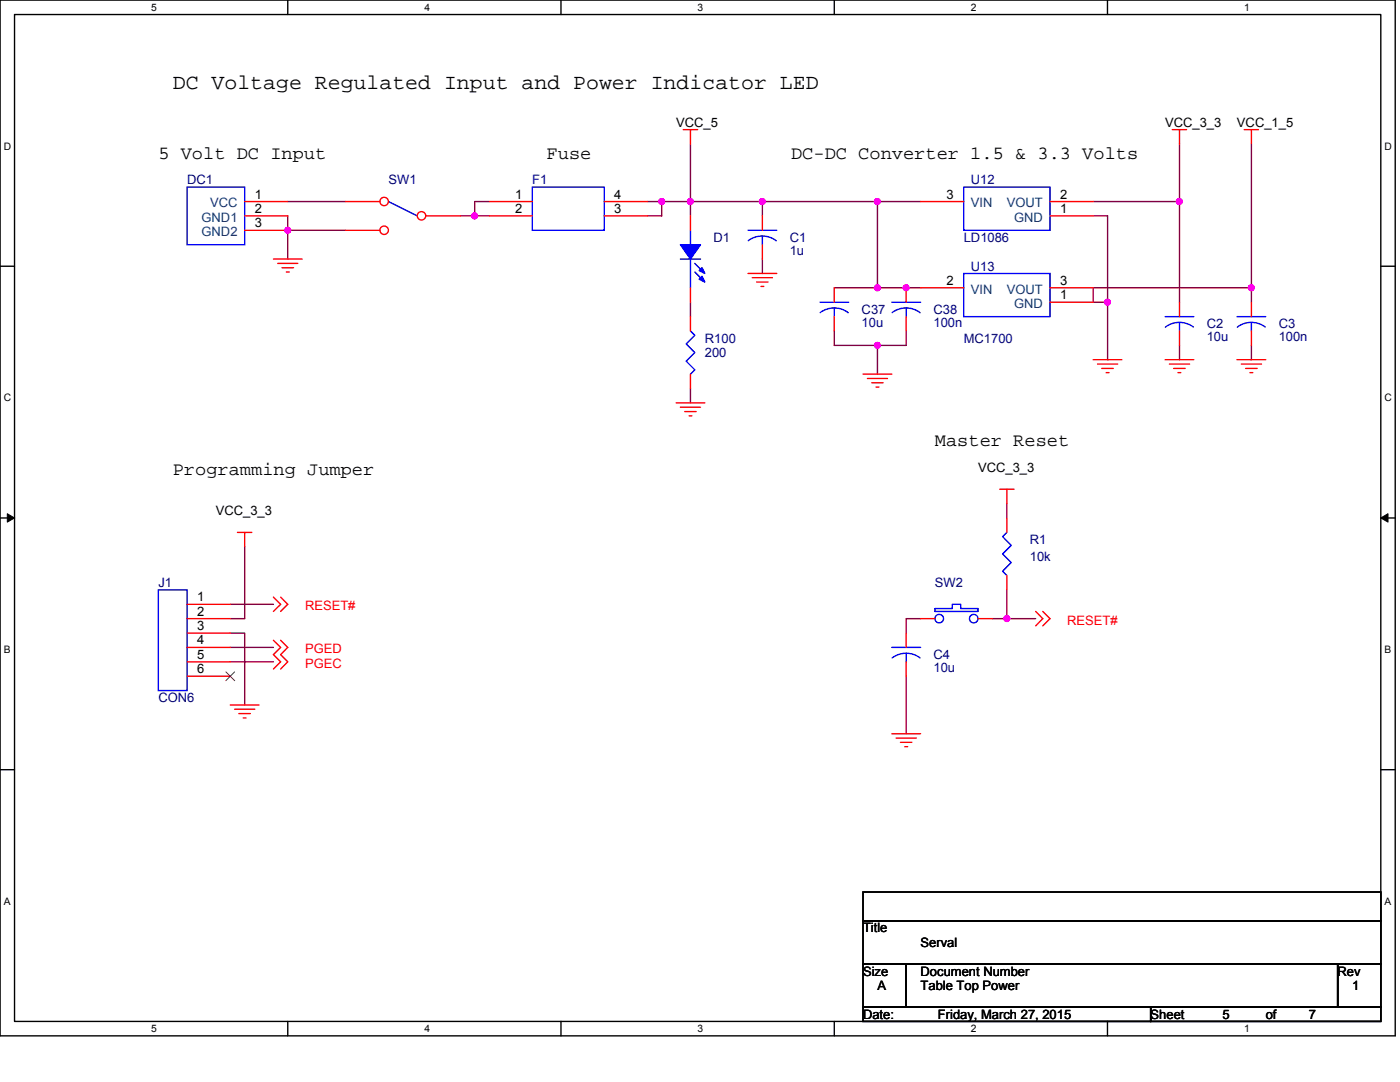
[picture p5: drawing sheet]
<svg xmlns="http://www.w3.org/2000/svg" width="279mm" height="216mm" viewBox="0 0 279 216" stroke-linecap="round" stroke-linejoin="round" font-family="sans-serif">
<path d="M0 0h278.4v206.7h-278.4zM2.9 2.9h272.7v200.9h-272.7z" fill="none" stroke="#000" stroke-width=".28"/>
<g fill="#fff">
<path d="M30.2 .3h1.1v2.3h-1.1z"/>
<path d="M30.2 204.1h1.1v2.3h-1.1z"/>
</g>
<path d="M57.4 0v2.9M57.4 203.8v2.9" fill="none" stroke="#000" stroke-width=".28"/>
<g fill="#fff">
<path d="M84.7 .3h1.1v2.3h-1.1z"/>
<path d="M84.7 204.1h1.1v2.3h-1.1z"/>
</g>
<path d="M112 0v2.9M112 203.8v2.9" fill="none" stroke="#000" stroke-width=".28"/>
<g fill="#fff">
<path d="M139.2 .3h1.2v2.3h-1.2z"/>
<path d="M139.2 204.1h1.2v2.3h-1.2z"/>
</g>
<path d="M166.5 0v2.9M166.5 203.8v2.9" fill="none" stroke="#000" stroke-width=".28"/>
<g fill="#fff">
<path d="M193.8 .3h1.1v2.3h-1.1z"/>
<path d="M193.8 204.1h1.1v2.3h-1.1z"/>
</g>
<path d="M221 0v2.9M221 203.8v2.9" fill="none" stroke="#000" stroke-width=".28"/>
<g fill="#fff">
<path d="M248.3 .3h1.1v2.3h-1.1z"/>
<path d="M248.3 204.1h1.1v2.3h-1.1z"/>
<path d="M.7 28h1.5v2.3h-1.5z"/>
<path d="M276.3 28h1.5v2.3h-1.5z"/>
<path d="M.7 78.2h1.5v2.3h-1.5z"/>
<path d="M276.3 78.2h1.5v2.3h-1.5z"/>
</g>
<path d="M0 53.1h2.9M275.6 53.1h2.8" fill="none" stroke="#000" stroke-width=".28"/>
<g fill="#fff">
<path d="M.7 128.5h1.4v2.2h-1.4z"/>
<path d="M276.3 128.5h1.4v2.2h-1.4z"/>
</g>
<path d="M0 103.4h2.9M275.6 103.4h2.8" fill="none" stroke="#000" stroke-width=".28"/>
<path d="M1.5 102.5l1.4 .9-1.4 .8zM275.6 103.4l1.4-.9v1.7z" fill="#000" stroke="#000" stroke-width=".2"/>
<g fill="#fff">
<path d="M.7 178.7h1.4v2.3h-1.4z"/>
<path d="M276.3 178.7h1.4v2.3h-1.4z"/>
</g>
<path d="M0 153.6h2.9M275.6 153.6h2.8M172.2 178h103.4v5.7h-103.4zM172.2 183.7h103.4v8.6h-103.4zM172.2 192.3h8.6v8.6h-8.6zM180.8 192.3h86.2v8.6h-86.2zM267 192.3h8.6v8.6h-8.6zM172.2 200.9h57.4v2.9h-57.4zM229.6 200.9h46v2.9h-46z" fill="none" stroke="#000" stroke-width=".28"/>
<g fill="none" stroke="#800040" stroke-width=".28">
<path d="M137.8 28.7v11.5h14.3M235.4 28.7v11.5M249.7 28.7v28.7M57.4 43.1v2.9M57.4 40.2h11.5M57.4 46h11.5M57.4 46v5.7M91.9 43.1h2.8M94.7 43.1h2.9M97.6 40.2h-2.9v2.9M129.2 40.2h2.9M132.1 40.2v2.9h-2.9"/>
<path d="M132.1 40.2h5.7v2.9M152.1 40.2v2.9M152.1 40.2h23M152.1 51.7v2.9M175.1 40.2h8.6M175.1 57.4h8.6M175.1 40.2v17.2h-8.6M218.2 40.2h17.2M218.2 43.1h2.8v17.2M235.4 40.2v20.1M137.8 60.3v2.9M137.8 77.5v2.9"/>
<path d="M166.5 66v2.9h8.6M175.1 68.9v5.8M180.8 66v2.9h-5.7M221 60.3v11.5M235.4 68.9v2.9M249.7 68.9v2.9M249.7 60.3v-2.9h-31.5v2.9h2.8M48.8 109.1v14.3h-2.8M200.9 100.5v2.9M200.9 117.7v5.7M46 129.2h8.6M46 132.1h8.6"/>
<path d="M46 120.6h8.6M46 126.3h2.8v14.4M180.8 134.9v11.5M183.7 123.4h-2.9v2.9M198.1 123.4h2.8M200.9 123.4h5.8"/>
</g>
<g fill="#f0f" stroke="#f0f" stroke-width=".28">
<circle cx="57.4" cy="45.9" r=".57"/>
<circle cx="132" cy="40.2" r=".57"/>
<circle cx="235.4" cy="40.2" r=".57"/>
<circle cx="94.7" cy="43.1" r=".57"/>
<circle cx="152.1" cy="40.2" r=".57"/>
<circle cx="137.8" cy="40.2" r=".57"/>
<circle cx="249.7" cy="57.4" r=".57"/>
<circle cx="200.9" cy="123.4" r=".57"/>
<circle cx="221" cy="60.3" r=".57"/>
<circle cx="175.1" cy="57.4" r=".57"/>
<circle cx="175.1" cy="40.2" r=".57"/>
<circle cx="180.8" cy="57.4" r=".57"/>
<circle cx="175.1" cy="68.9" r=".57"/>
</g>
<g fill="none" stroke="#f00" stroke-width=".28">
<path d="M136.4 25.9h2.8M137.8 25.9v2.8M234 25.9h2.8M235.4 25.9v2.8M248.3 25.9h2.9M249.7 25.9v2.8M48.8 40.2h8.6M48.8 43.1h8.6M48.8 46h8.6M54.6 51.7h5.7M55.4 52.6h4M56.3 53.4h2.3"/>
<path d="M57.1 54.3h.6M97.6 40.2h8.6M97.6 43.1h8.6M120.6 43.1h8.6M120.6 40.2h8.6M137.8 43.1v2.9M137.8 57.4v2.9M149.3 54.6h5.7M150.1 55.4h4.1M151 56.3h2.3M151.9 57.2h.5M152.1 43.1v2.9"/>
<path d="M152.1 48.8v2.9M183.7 57.4h8.6M209.5 57.4h8.7M137.8 63.2v2.8M137.8 74.7v2.8M172.2 74.7h5.8M173.1 75.5h4M174 76.4h2.3M174.8 77.2h.6M209.5 60.3h8.7M218.2 71.8h5.7M219 72.6h4.1"/>
<path d="M219.9 73.5h2.3M220.7 74.4h.6M232.5 71.8h5.8M233.4 72.6h4M234.2 73.5h2.3M235.1 74.4h.6M235.4 60.3v2.9M235.4 66v2.9M246.9 71.8h5.7M247.7 72.6h4.1M248.6 73.5h2.3M249.4 74.4h.6"/>
<path d="M249.7 60.3v2.9M249.7 66v2.9M134.9 80.4h5.8M135.8 81.3h4M136.7 82.1h2.2M137.5 83h.6M199.5 97.6h2.9M200.9 97.6v2.9M47.4 106.2h2.8M48.8 106.2v2.9M54.6 119.1l1.4 1.5-1.4 1.4M56 119.1l1.4 1.5-1.4 1.4"/>
<path d="M200.9 114.8v2.9M200.9 103.4v2.8M37.3 120.6h8.7M37.3 123.4h8.7M37.3 126.3h8.7M37.3 129.2h8.7M37.3 132.1h8.7M37.3 134.9h8.7M54.6 127.8l1.4 1.4-1.4 1.4 1.4 1.5-1.4 1.4M56 127.8l1.4 1.4-1.4 1.4 1.4 1.5-1.4 1.4M180.8 126.3v2.9M180.8 132.1v2.8"/>
<path d="M206.7 122l1.4 1.4-1.4 1.5M208.1 122l1.4 1.4-1.4 1.5M46 140.7h5.7M46.8 141.5h4M47.7 142.4h2.3M48.5 143.3h.6M178 146.4h5.7M178.8 147.3h4.1M179.7 148.1h2.3M180.6 149h.5"/>
</g>
<g fill="none" stroke="#00f" stroke-width=".28">
<path d="M37.3 37.3h11.5v11.5h-11.5zM106.2 37.3h14.4v8.7h-14.4zM77.5 40.2l5.8 2.9M135.8 51.7h4M137.8 46v2.8M137.8 51.7v5.7M138.7 52.6l1.7 1.7M138.7 54.3l1.7 1.7M149.3 46h5.7M149.3 48a4.6 4.6 0 0 1 5.6 0M152.1 47.1v1.7M192.3 54.6h17.2v8.6h-17.2z"/>
<path d="M137.8 66l.9 .9-1.8 1.7 1.8 1.8-1.8 1.7 1.8 1.7-.9 .9M232.5 63.2h5.8M235.4 64.3v1.7M238.2 65.3a4.6 4.6 0 0 0-5.6 0M246.9 63.2h5.7M249.7 64.3v1.7M252.5 65.3a4.6 4.6 0 0 0-5.6 0M31.6 117.7h5.7v20.1h-5.7zM200.9 106.2l-.8 .9 1.7 1.7-1.7 1.7 1.7 1.7-1.7 1.8 .8 .8M178 129.2h5.7M178.1 131.3a4.6 4.6 0 0 1 5.5 0M180.8 130.3v1.8"/>
</g>
<path d="M45.1 134.1l1.7 1.7M46.8 134.1l-1.7 1.7" fill="none" stroke="#804000" stroke-width=".2"/>
<g fill="#00f" stroke="#00f" stroke-width=".28">
<path d="M135.8 48.8h4l-2 2.9z" fill-rule="evenodd"/>
<path d="M139.5 55.7l.6-.6 .6 1.2z" fill-rule="evenodd"/>
<path d="M140.1 53.4l.6 1.2-1.2-.6z" fill-rule="evenodd"/>
</g>
<circle cx="84.1" cy="43.1" r=".84" fill="#fff" stroke="#f00" stroke-width=".28"/>
<path d="M85 43.1h6.9" fill="none" stroke="#f00" stroke-width=".28"/>
<circle cx="76.7" cy="40.2" r=".84" fill="#fff" stroke="#f00" stroke-width=".28"/>
<path d="M68.9 40.2h6.9" fill="none" stroke="#f00" stroke-width=".28"/>
<circle cx="76.7" cy="45.9" r=".84" fill="#fff" stroke="#f00" stroke-width=".28"/>
<path d="M68.9 46h6.9M166.5 57.4v2.9M180.8 57.4v2.9M183.7 40.2h8.6M209.5 43.1h8.7M209.5 40.2h8.7M166.5 63.2v2.8M180.8 63.2v2.8M183.7 123.4h2.9M195.2 123.4h2.9" fill="none" stroke="#f00" stroke-width=".28"/>
<g fill="none" stroke="#00f" stroke-width=".28">
<path d="M192.3 37.3h17.2v8.7h-17.2zM163.6 60.3h5.8M163.7 62.4a4.6 4.6 0 0 1 5.6 0M166.5 61.4v1.8M178 60.3h5.7M178 62.4a4.6 4.6 0 0 1 5.6 0M180.8 61.4v1.8M186.6 121.4h3.4v-.8h1.7v.8h3.5v.6h-8.6z"/>
<circle cx="187.4" cy="123.4" r=".85"/>
<circle cx="194.3" cy="123.4" r=".85"/>
</g>
<g fill="#f0f" stroke="#f0f" stroke-width=".28">
<circle cx="57.4" cy="45.9" r=".57"/>
<circle cx="132" cy="40.2" r=".57"/>
<circle cx="235.4" cy="40.2" r=".57"/>
<circle cx="94.7" cy="43.1" r=".57"/>
<circle cx="152.1" cy="40.2" r=".57"/>
<circle cx="137.8" cy="40.2" r=".57"/>
<circle cx="249.7" cy="57.4" r=".57"/>
<circle cx="200.9" cy="123.4" r=".57"/>
<circle cx="221" cy="60.3" r=".57"/>
<circle cx="175.1" cy="57.4" r=".57"/>
<circle cx="175.1" cy="40.2" r=".57"/>
<circle cx="180.8" cy="57.4" r=".57"/>
<circle cx="175.1" cy="68.9" r=".57"/>
</g>
<text font-size="4.3" x="34.5" y="17.8">DC Voltage Regulated Input and Power Indicator LED</text>
<g font-size="3.7">
<text x="31.6" y="31.7">5 Volt DC Input</text>
<text x="109.1" y="31.7">Fuse</text>
<text x="157.9" y="31.7">DC-DC Converter 1.5 &amp; 3.3 Volts</text>
<text x="186.6" y="89.1">Master Reset</text>
<text x="34.5" y="94.8">Programming Jumper</text>
</g>
<g font-size="2.6">
<text x="134.9" y="25.3">VCC_5</text>
<text x="232.5" y="25.3">VCC_3_3</text>
<text x="246.9" y="25.3">VCC_1_5</text>
<text x="50.8" y="39.6">1</text>
<text x="102.8" y="39.6">1</text>
<text x="122.6" y="39.6">4</text>
<text x="188.9" y="39.6">3</text>
<text x="211.6" y="39.6">2</text>
<text x="50.8" y="42.5">2</text>
<text x="50.8" y="45.4">3</text>
<text x="102.8" y="42.5">2</text>
<text x="122.6" y="42.5">3</text>
<text x="211.6" y="42.5">1</text>
<text x="188.9" y="56.8">2</text>
<text x="211.6" y="56.8">3</text>
<text x="211.6" y="59.7">1</text>
<text x="195.2" y="94.2">VCC_3_3</text>
<text x="43.1" y="102.8">VCC_3_3</text>
<text x="39.3" y="120">1</text>
<text x="39.3" y="122.9">2</text>
<text x="39.3" y="125.7">3</text>
<text x="39.3" y="128.6">4</text>
<text x="39.3" y="131.5">5</text>
<text x="39.3" y="134.3">6</text>
<text x="172.2" y="186.1">Title</text>
<text x="183.7" y="188.9">Serval</text>
<text x="172.2" y="194.7">Size</text>
<text x="175.1" y="197.5">A</text>
<text x="183.7" y="194.7">Document Number</text>
<text x="183.7" y="197.5">Table Top Power</text>
<text x="267" y="194.7">Rev</text>
<text x="269.8" y="197.5">1</text>
<text x="172.2" y="203.3">Date:</text>
<text x="187.2" y="203.3">Friday, March 27, 2015</text>
<text x="229.6" y="203.3">Sheet</text>
<text x="244" y="203.3">5</text>
<text x="252.6" y="203.3">of</text>
<text x="261.2" y="203.3">7</text>
</g>
<g font-size="2.6" fill="#000080">
<text x="37.3" y="36.8">DC1</text>
<text x="77.5" y="36.8">SW1</text>
<text x="106.2" y="36.8">F1</text>
<text x="193.8" y="36.8">U12</text>
<text x="142.4" y="48.3">D1</text>
<text x="157.6" y="48.3">C1</text>
<text x="157.6" y="50.9">1u</text>
<text x="192.3" y="48.3">LD1086</text>
<text x="193.8" y="54">U13</text>
<text x="172" y="62.6">C37</text>
<text x="172" y="65.2">10u</text>
<text x="186.3" y="62.6">C38</text>
<text x="186.3" y="65.2">100n</text>
<text x="240.8" y="65.5">C2</text>
<text x="255.2" y="65.5">C3</text>
<text x="140.7" y="68.4">R100</text>
<text x="140.7" y="71.2">200</text>
<text x="192.3" y="68.4">MC1700</text>
<text x="240.8" y="68.1">10u</text>
<text x="255.2" y="68.1">100n</text>
<text x="205.5" y="108.6">R1</text>
<text x="205.5" y="112">10k</text>
<text x="31.6" y="117.2">J1</text>
<text x="186.6" y="117.2">SW2</text>
<text x="186.3" y="131.5">C4</text>
<text x="186.3" y="134.1">10u</text>
<text x="31.6" y="140.1">CON6</text>
</g>
<g font-size="2.6" fill="#004080">
<text x="42" y="41.4">VCC</text>
<text x="193.8" y="41.4">VIN</text>
<text x="200.9" y="41.4">VOUT</text>
<text x="40.2" y="44.2">GND1</text>
<text x="40.2" y="47.1">GND2</text>
<text x="202.4" y="44.2">GND</text>
<text x="193.8" y="58.6">VIN</text>
<text x="200.9" y="58.6">VOUT</text>
<text x="202.4" y="61.5">GND</text>
</g>
<g font-size="2.6" fill="#f00">
<text x="60.9" y="121.8">RESET#</text>
<text x="213" y="124.6">RESET#</text>
<text x="60.9" y="130.4">PGED</text>
<text x="60.9" y="133.2">PGEC</text>
</g>
<g font-size="2">
<text x="30.2" y="2.2">5</text>
<text x="84.7" y="2.2">4</text>
<text x="139.2" y="2.2">3</text>
<text x="193.8" y="2.2">2</text>
<text x="248.3" y="2.2">1</text>
<text x=".7" y="29.8">D</text>
<text x="276.3" y="29.8">D</text>
<text x=".7" y="80.1">C</text>
<text x="276.3" y="80.1">C</text>
<text x=".7" y="130.3">B</text>
<text x="276.3" y="130.3">B</text>
<text x=".7" y="180.5">A</text>
<text x="276.3" y="180.5">A</text>
<text x="30.2" y="206">5</text>
<text x="84.7" y="206">4</text>
<text x="139.2" y="206">3</text>
<text x="193.8" y="206">2</text>
<text x="248.3" y="206">1</text>
</g>
</svg>
